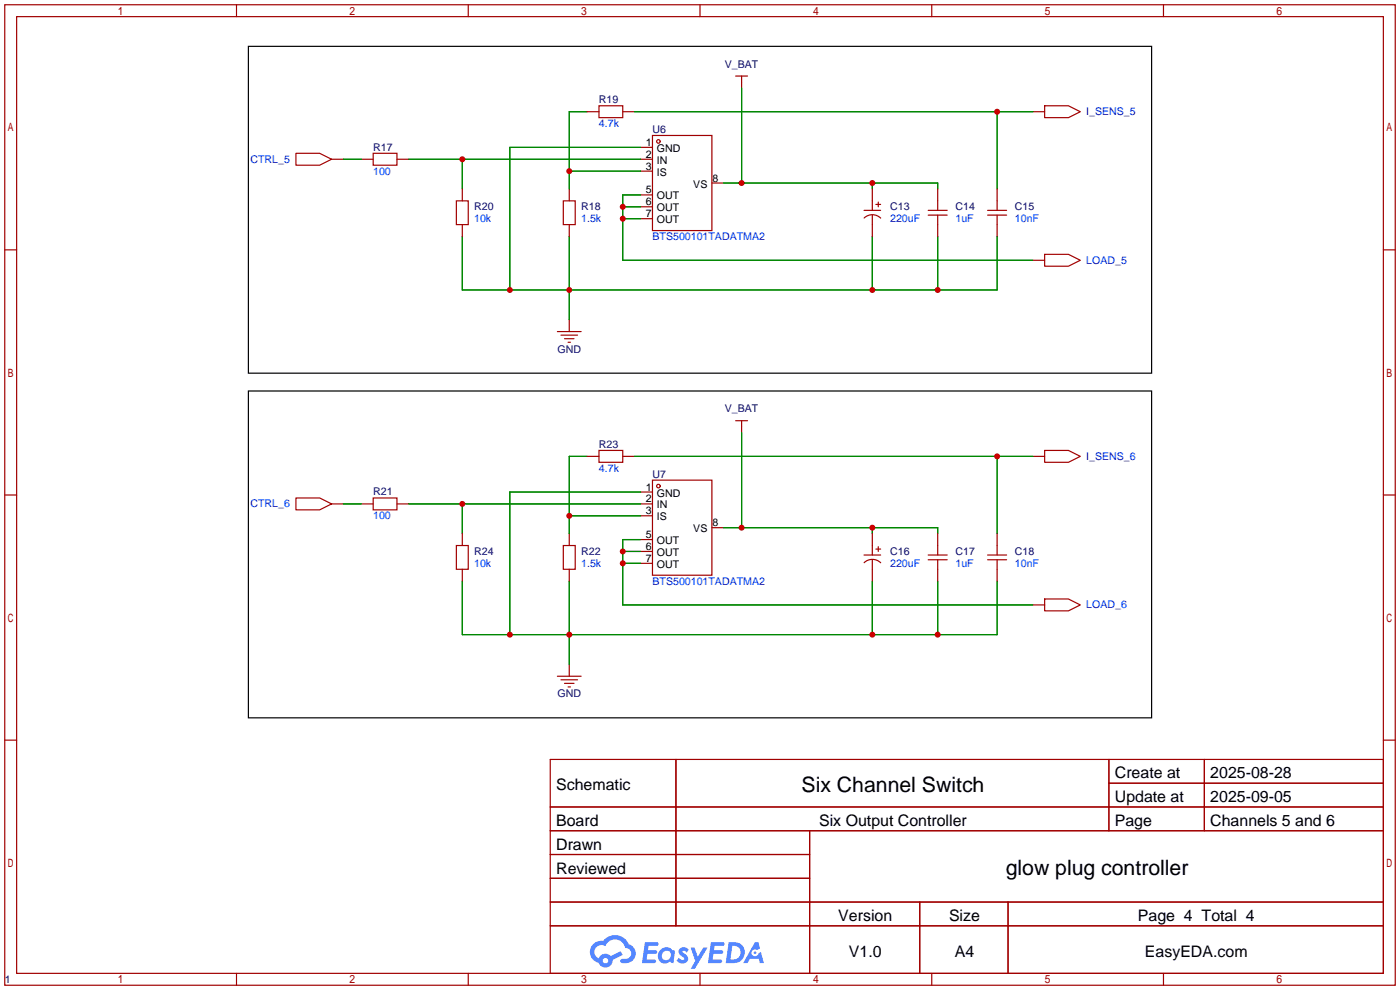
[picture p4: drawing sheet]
<svg xmlns="http://www.w3.org/2000/svg" width="299mm" height="212mm" viewBox="0 0 299 212" stroke-linecap="round" stroke-linejoin="round" font-family="sans-serif">
<g fill="none" stroke="#a10000" stroke-width=".25">
<path d="M1 1h297.2v209.6h-297.2zM3.6 3.6h292.1v204.4h-292.1zM50.5 1v2.6M100.1 1v2.6M149.6 1v2.6M199.1 1v2.6M248.7 1v2.6M1 53.4h2.6M295.7 53.4h2.5M1 105.8h2.6M295.7 105.8h2.5M1 158.2h2.6"/>
<path d="M295.7 158.2h2.5M117.6 162.3h178.1v45.7h-178.1zM117.6 172.5h178.1M117.6 177.5h178.1M144.5 162.3v35.6M173 177.5v30.5M237 162.3v15.2M237 167.4h58.7M257.4 162.3v15.2M117.6 182.6h55.4M117.6 192.8h178.1M117.6 187.7h55.4"/>
<path d="M117.6 197.9h178.1M196.6 192.8v15.2M215.4 192.8v15.2M50.5 208v2.6M100.1 208v2.6M149.6 208v2.6M199.1 208v2.6M248.7 208v2.6"/>
</g>
<g fill="#5487ff">
<path d="M145.3 202.7a1.3 1.3 0 0 1 1.9 .3l-.4 .6a.54 .54 0 0 0-.9-.2l.1 .2a1.34 1.34 0 0 1 .9 1.8 1.47 1.47 0 0 1-2.3-.1l.5-.6 .8 .5a.31 .31 0 0 0 .4-.3 .31 .31 0 0 0-.3-.4 1.12 1.12 0 0 1-.7-1.8z"/>
<path d="M147.6 202.5h.9l.6 2 1.2-2h.9l-2.7 4.6h-.9l1-1.7z"/>
<path d="M137.8 201.4h1.7a1.31 1.31 0 0 1 1.2 .2 .4 .4 0 0 1-.3 .5l-1.8 .1-.1 .9h1.6a.4 .4 0 0 1 .4 .4 .4 .4 0 0 1-.5 .4h-1.6l-.2 1.2h1.4a.46 .46 0 0 1 .5 0 .46 .46 0 0 1 .1 .5l-.4 .2h-2.6z"/>
<path d="M151.9 201.4h1.7a1.32 1.32 0 0 1 1.2 .2 .39 .39 0 0 1-.3 .5l-1.8 .1-.1 .9h1.6a.4 .4 0 0 1 .4 .4 .4 .4 0 0 1-.4 .4h-1.7l-.2 1.2h1.4a.46 .46 0 0 1 .5 0 .46 .46 0 0 1 .1 .5l-.4 .2h-2.6z"/>
<path d="M161.3 201.4h.8l.3 1.3-.6 .4a.75 .75 0 0 0-1.1 .3 .75 .75 0 0 0 .5 1 .75 .75 0 0 0 .9-.7l.5-.2 .6 2.3h-.8l-.3-.9h-1.8l-.5 .9h-1z"/>
<path d="M155.7 201.4l-.6 4.4h1.5a2.27 2.27 0 0 0 2.6-2.2 2.27 2.27 0 0 0-2.7-2.2zM156.5 202.1a1.5 1.5 0 0 1 1.8 1.6 1.5 1.5 0 0 1-1.9 1.4h-.3z"/>
<path d="M141.2 203a1.6 1.6 0 0 0-.3 2.3 1.6 1.6 0 0 0 2.3 .2l.7 .3 .3-2.4-.1-.3-.5-.1a1.58 1.58 0 0 0-2.4 0zM141.8 203.5a.98 .98 0 0 1 1.6 .4 .98 .98 0 0 1-1.1 1.3 .94 .94 0 0 1-.9-.7 .94 .94 0 0 1 .4-1z"/>
<path d="M126.8 201.8a2.37 2.37 0 0 0 1.1 4 1.54 1.54 0 0 0 1.8 1 1.54 1.54 0 0 0 1.2-1.6l2.2-1.1-.5-.8-2 1a1.57 1.57 0 0 0-2.7 .5 1.5 1.5 0 0 1-.7-2.1 1.5 1.5 0 0 1 2.2-.5 2.23 2.23 0 0 1 2.3-1.4 2.23 2.23 0 0 1 2 1.8 1.16 1.16 0 0 1 1.2 1.1 1.16 1.16 0 0 1-1.1 1.2h-.7a.47 .47 0 0 0-.5 .4 .47 .47 0 0 0 .4 .5 2.17 2.17 0 0 0 2.5-.9 2.17 2.17 0 0 0-.3-2.7l-.8-.4a3.2 3.2 0 0 0-5.5-.7l-1.1 .1zM128.8 205.3a.6 .6 0 0 1 1.2 0 .6 .6 0 0 1-1.2 0z"/>
<circle cx="161.4" cy="203.6" r=".28"/>
</g>
<g fill="none" stroke="#a10000" stroke-width=".25">
<path d="M157.2 16.3h2.6M158.5 16.3v2.5M63.2 32.8h5.1l2.6 1.2-2.6 1.3h-5.1zM70.9 34h2.5M77.2 34h2.6M79.8 32.8h5v2.5h-5zM84.8 34h2.6M125.5 23.9h2.5M128 22.6h5.1v2.5h-5.1zM133.1 23.9h2.5M136.9 31.5h2.5M136.9 34h2.5"/>
<path d="M136.9 36.6h2.5M139.4 29h12.7v20.3h-12.7zM152.1 39.1h2.6M220.7 23.9h2.6M223.3 22.6h5l2.6 1.3-2.6 1.2h-5zM97.5 42.9h2.6v5.1h-2.6zM98.8 40.4v2.5M98.8 48v2.5M120.4 42.9h2.5v5.1h-2.5zM121.7 40.4v2.5M121.7 48v2.5M136.9 41.7h2.5"/>
<path d="M136.9 44.2h2.5M136.9 46.7h2.5M184.7 45h3.5M184.7 46.6a2.54 2.54 0 0 1 3.5 0M186.4 40.4v4.6M186.4 46v4.5M187.2 43.7h1M187.7 43.2v1M198.4 45h4M198.4 46h4M200.4 40.4v4.6M200.4 46v4.5"/>
<path d="M211.1 45h4M211.1 46h4M213.1 40.4v4.6M213.1 46v4.5M220.7 55.6h2.6M223.3 54.4h5l2.6 1.2-2.6 1.3h-5zM119.1 70.9h5.1M119.9 71.6h3.5M120.6 72.4h2.1M121.4 73.2h.5M121.7 68.3v2.6M125.5 97.5h2.5"/>
<path d="M128 96.3h5.1v2.5h-5.1zM133.1 97.5h2.5M157.2 89.9h2.6M158.5 89.9v2.6M220.7 97.5h2.6M223.3 96.3h5l2.6 1.2-2.6 1.3h-5zM63.2 106.4h5.1l2.6 1.3-2.6 1.3h-5.1zM70.9 107.7h2.5M77.2 107.7h2.6M79.8 106.4h5v2.6h-5zM84.8 107.7h2.6M97.5 116.6h2.6v5.1h-2.6z"/>
<path d="M98.8 114v2.6M120.4 116.6h2.5v5.1h-2.5zM121.7 114v2.6M136.9 105.2h2.5M136.9 107.7h2.5M136.9 110.2h2.5M136.9 115.3h2.5M136.9 117.9h2.5M139.4 102.6h12.7v20.3h-12.7zM152.1 112.8h2.6M184.7 118.6h3.5M186.4 114v4.6"/>
<path d="M186.4 119.6v4.6M187.2 117.3h1M187.7 116.8v1.1M198.4 118.6h4M198.4 119.6h4M200.4 114v4.6M200.4 119.6v4.6M211.1 118.6h4M211.1 119.6h4M213.1 114v4.6M213.1 119.6v4.6M98.8 121.7v2.5"/>
<path d="M121.7 121.7v2.5M136.9 120.4h2.5M184.7 120.3a2.54 2.54 0 0 1 3.5 0M220.7 129.3h2.6M223.3 128h5l2.6 1.3-2.6 1.3h-5zM119.1 144.5h5.1M119.9 145.3h3.5M120.6 146.1h2.1M121.4 146.8h.5M121.7 142v2.5"/>
<circle cx="140.7" cy="30.2" r=".38"/>
<circle cx="140.7" cy="103.9" r=".38"/>
</g>
<g fill="none" stroke="#008700" stroke-width=".25">
<path d="M158.5 18.8v20.3M73.4 34h3.8M87.4 34h49.5M98.8 34v6.4M121.7 36.6h15.2M125.5 23.9h-3.8v16.5M135.6 23.9h85.1M136.9 31.5h-27.9v30.5M154.7 39.1h45.7v1.3M186.4 39.1v1.3M213.1 23.9v16.5M98.8 50.5v11.5h114.3v-11.5"/>
<path d="M121.7 50.5v17.8M133.1 46.7h3.8M133.1 44.2h3.8M136.9 41.7h-3.8v13.9h87.6M186.4 50.5v11.5M200.4 50.5v11.5M125.5 97.5h-3.8v16.5M135.6 97.5h85.1M158.5 92.5v20.3M213.1 97.5v16.5M73.4 107.7h3.8M87.4 107.7h49.5"/>
<path d="M98.8 107.7v6.3M121.7 110.2h15.2M133.1 117.9h3.8M136.9 105.2h-27.9v30.4M136.9 115.3h-3.8v14h87.6M154.7 112.8h45.7v1.2M186.4 112.8v1.2M98.8 124.2v11.4h114.3v-11.4M121.7 124.2v17.8M133.1 120.4h3.8M186.4 124.2v11.4M200.4 124.2v11.4"/>
</g>
<path d="M53.1 9.9h193v69.9h-193zM53.1 83.6h193v69.8h-193z" fill="none" stroke="#000" stroke-width=".25"/>
<g fill="#c00">
<circle cx="109" cy="62" r=".63"/>
<circle cx="121.7" cy="62" r=".63"/>
<circle cx="186.4" cy="62" r=".63"/>
<circle cx="200.4" cy="62" r=".63"/>
<circle cx="158.5" cy="39.1" r=".63"/>
<circle cx="186.4" cy="39.1" r=".63"/>
<circle cx="133.1" cy="46.7" r=".63"/>
<circle cx="133.1" cy="44.2" r=".63"/>
<circle cx="98.8" cy="34" r=".63"/>
<circle cx="121.7" cy="36.6" r=".63"/>
<circle cx="213.1" cy="23.9" r=".63"/>
<circle cx="109" cy="135.6" r=".63"/>
<circle cx="121.7" cy="135.6" r=".63"/>
<circle cx="186.4" cy="135.6" r=".63"/>
<circle cx="200.4" cy="135.6" r=".63"/>
<circle cx="158.5" cy="112.8" r=".63"/>
<circle cx="186.4" cy="112.8" r=".63"/>
<circle cx="133.1" cy="120.4" r=".63"/>
<circle cx="133.1" cy="117.9" r=".63"/>
<circle cx="98.8" cy="107.7" r=".63"/>
<circle cx="121.7" cy="110.2" r=".63"/>
<circle cx="213.1" cy="97.5" r=".63"/>
</g>
<g font-size="4.5">
<text x="171.3" y="169.2">Six Channel Switch</text>
<text x="214.9" y="187">glow plug controller</text>
</g>
<g font-size="3.4">
<text x="238.3" y="166.4">Create at</text>
<text x="258.7" y="166.4">2025-08-28</text>
<text x="118.9" y="168.9">Schematic</text>
<text x="238.3" y="171.4">Update at</text>
<text x="258.7" y="171.4">2025-09-05</text>
<text x="118.9" y="176.5">Board</text>
<text x="175.1" y="176.5">Six Output Controller</text>
<text x="238.3" y="176.5">Page</text>
<text x="258.7" y="176.5">Channels 5 and 6</text>
<text x="118.9" y="181.6">Drawn</text>
<text x="118.9" y="186.7">Reviewed</text>
<text x="179.2" y="196.8">Version</text>
<text x="202.8" y="196.8">Size</text>
<text x="243.2" y="196.8">Page 4 Total 4</text>
<text x="181.4" y="204.5">V1.0</text>
<text x="204.1" y="204.5">A4</text>
<text x="244.7" y="204.5">EasyEDA.com</text>
</g>
<g font-size="2.3" fill="#000080">
<text x="154.9" y="14.4">V_BAT</text>
<text x="128" y="22.1">R19</text>
<text x="139.4" y="28.4">U6</text>
<text x="79.8" y="32.2">R17</text>
<text x="101.3" y="44.9">R20</text>
<text x="124.2" y="44.9">R18</text>
<text x="190.2" y="44.9">C13</text>
<text x="204.2" y="44.9">C14</text>
<text x="216.9" y="44.9">C15</text>
<text x="119.1" y="75.4">GND</text>
<text x="154.9" y="88.1">V_BAT</text>
<text x="128" y="95.7">R23</text>
<text x="79.8" y="105.9">R21</text>
<text x="139.4" y="102.1">U7</text>
<text x="101.3" y="118.6">R24</text>
<text x="124.2" y="118.6">R22</text>
<text x="190.2" y="118.6">C16</text>
<text x="204.2" y="118.6">C17</text>
<text x="216.9" y="118.6">C18</text>
<text x="119.1" y="149.1">GND</text>
<text x="1" y="210">1</text>
</g>
<g font-size="2.3" fill="#00f">
<text x="128" y="27.1">4.7k</text>
<text x="232.2" y="24.6">I_SENS_5</text>
<text x="53.5" y="34.8">CTRL_5</text>
<text x="79.8" y="37.3">100</text>
<text x="101.3" y="47.5">10k</text>
<text x="124.2" y="47.5">1.5k</text>
<text x="190.2" y="47.5">220uF</text>
<text x="204.2" y="47.5">1uF</text>
<text x="216.9" y="47.5">10nF</text>
<text x="139.4" y="51.3">BTS500101TADATMA2</text>
<text x="232.2" y="56.4">LOAD_5</text>
<text x="128" y="100.8">4.7k</text>
<text x="232.2" y="98.3">I_SENS_6</text>
<text x="53.5" y="108.4">CTRL_6</text>
<text x="79.8" y="111">100</text>
<text x="101.3" y="121.1">10k</text>
<text x="124.2" y="121.1">1.5k</text>
<text x="139.4" y="124.9">BTS500101TADATMA2</text>
<text x="190.2" y="121.1">220uF</text>
<text x="204.2" y="121.1">1uF</text>
<text x="216.9" y="121.1">10nF</text>
<text x="232.2" y="130">LOAD_6</text>
</g>
<g font-size="2.3">
<text x="138.1" y="31.2">1</text>
<text x="138.1" y="33.7">2</text>
<text x="140.4" y="32.5">GND</text>
<text x="140.4" y="35">IN</text>
<text x="138.1" y="36.3">3</text>
<text x="138.1" y="41.3">5</text>
<text x="140.4" y="37.5">IS</text>
<text x="148.2" y="40.1">VS</text>
<text x="152.3" y="38.8">8</text>
<text x="138.1" y="43.9">6</text>
<text x="138.1" y="46.4">7</text>
<text x="140.4" y="42.6">OUT</text>
<text x="140.4" y="45.2">OUT</text>
<text x="140.4" y="47.7">OUT</text>
<text x="138.1" y="104.8">1</text>
<text x="138.1" y="107.4">2</text>
<text x="140.4" y="106.1">GND</text>
<text x="138.1" y="109.9">3</text>
<text x="140.4" y="108.7">IN</text>
<text x="140.4" y="111.2">IS</text>
<text x="148.2" y="113.7">VS</text>
<text x="152.3" y="112.5">8</text>
<text x="138.1" y="115">5</text>
<text x="138.1" y="117.5">6</text>
<text x="140.4" y="116.3">OUT</text>
<text x="140.4" y="118.8">OUT</text>
<text x="138.1" y="120.1">7</text>
<text x="140.4" y="121.4">OUT</text>
</g>
</svg>
